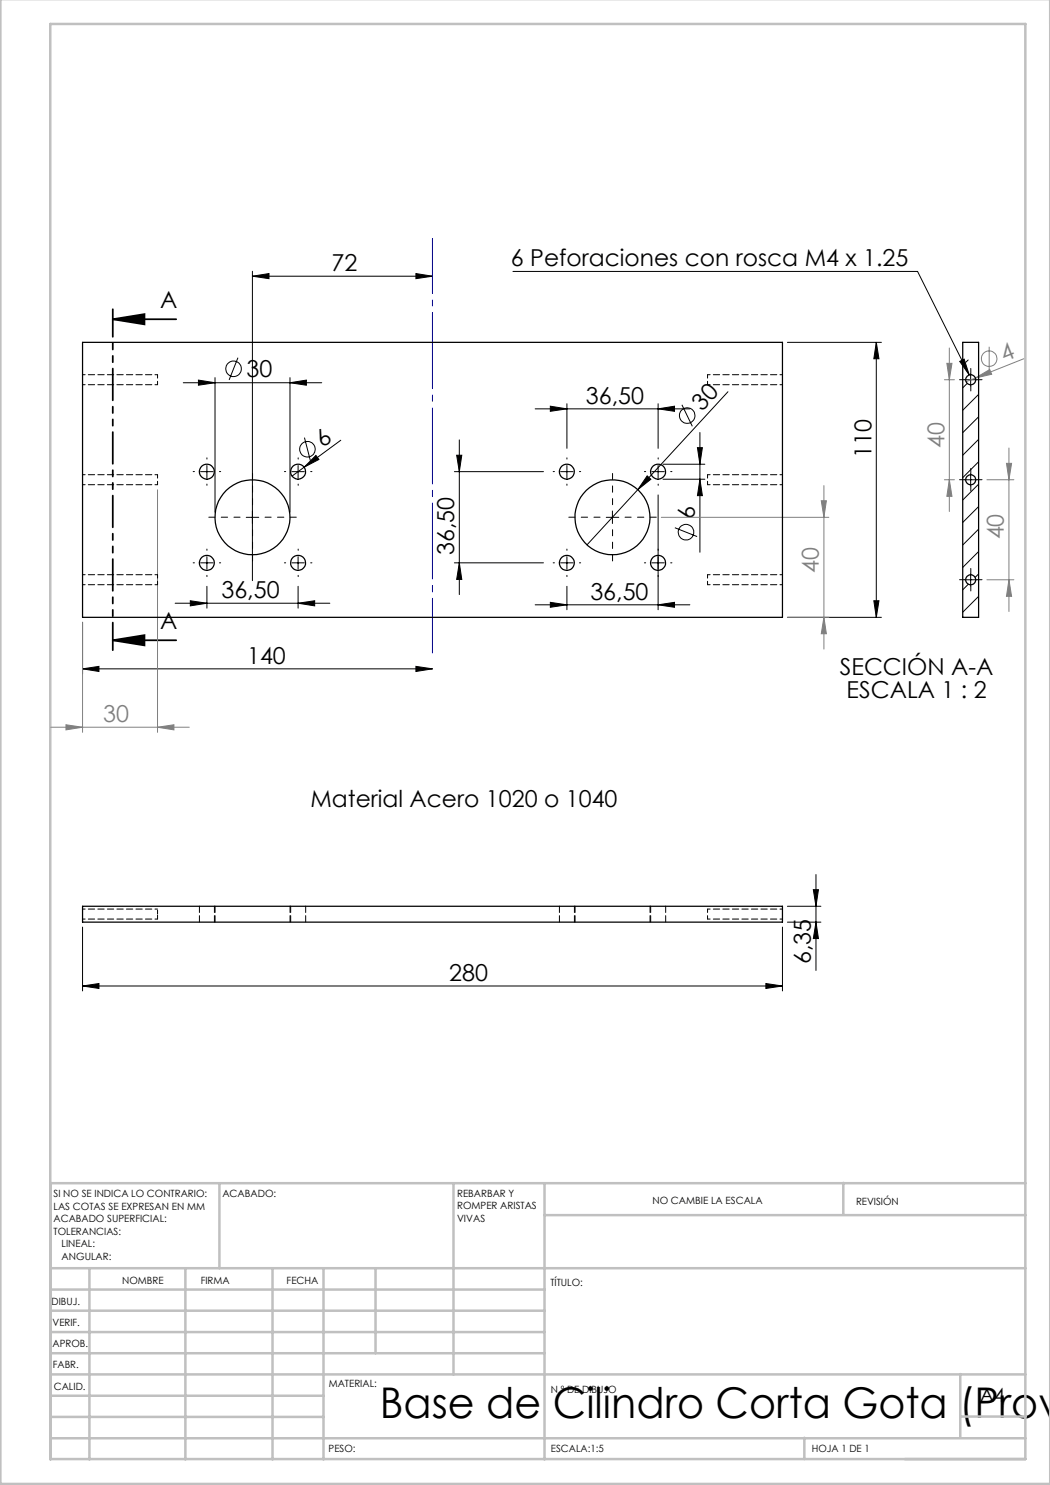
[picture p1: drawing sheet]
<svg xmlns="http://www.w3.org/2000/svg" width="210mm" height="297mm" viewBox="0 0 210 297" stroke-linecap="round" stroke-linejoin="round" font-family="sans-serif">
<g fill="none" stroke="#000" stroke-width=".2">
<path d="M50.5 55.2l3.3-.5v1zM50.5 54.3v61.8M50.5 55.2h36M83.2 54.7l3.3 .5-3.3 .5zM102.6 54.3h80.9l10.4 20.7M36.7 76.5h27.6M39.7 76l3.3 .5-3.3 .5zM43 75.5v26.9M47.6 71.5l-1.8 4.5M58 76.5l3.3-.5v1zM58 75.5v26.9M145.6 78.3l-28.2 30.7"/>
<path d="M157.5 68.5h18.8M175.3 68.5l.5 3.3h-1zM175.3 68.5v55M191.9 72.3l.9-.5 1.1 3.2zM192.9 75.9h2.5M194.1 74.7v2.5M40.1 94.3h2.5M41.4 93.1v2.5M58.4 94.3h2.5M59.6 93.1v2.5M60.9 87.5l1.2 4.7M63.2 91.1l.6 .8-3 1.5z"/>
<path d="M68.2 88l-9.8 7.2M90.9 94.3h17.8M91.3 91h1.1l-.5 3.3zM91.9 88v30.9M107 81.8h31M110.1 81.2l3.3 .6-3.3 .5zM112.1 94.3h2.5M113.4 93.1v2.5M113.4 80.7v9M129.4 95.2l.8 .6-2.6 2.1zM130.4 94.3h2.5M131.6 99v23"/>
<path d="M131.6 81.8l3.3-.6v1.1zM131.6 80.7v9M131.6 93.1v2.5M132.6 95.8h8.4M132.6 92.8h8.4M136.4 81l2.1 4.3M139.5 89.5h1l-.5 3.3zM140 86.5v24M140 95.8l.5 3.3h-1zM192.9 96h2.5M194.1 94.7v2.5M40.1 112.6h2.5"/>
<path d="M41.4 111.3v2.5M41.4 117.3v4.3M49.2 103.5h2.6M58.4 112.6h2.5M59.6 111.3v2.5M59.6 117.3v4.3M90.9 112.6h17.8M91.9 112.6l.5 3.3h-1.1zM112.1 112.6h2.5M113.4 111.3v2.5M113.4 117.3v4.7M121.2 103.5h2.6"/>
<path d="M122.5 102.2v2.5M130.4 112.6h2.5M135 105.5l4.4 1.8M192.9 116h2.5M194.1 114.7v2.5M16.5 133.8l3.3-.5v1zM16.5 124.5v10.3M16.5 133.8h70M35 120.6h31M38.1 120.2l3.3 .4-3.3 .6zM59.6 120.6l3.3-.4v1zM83.2 133.3l3.3 .5-3.3 .5z"/>
<path d="M107 121h31M110.1 120.5l3.3 .5-3.3 .5zM131.6 121l3.3-.5v1zM157.5 123.5h18.8M174.8 120.2h1l-.5 3.3zM162.7 177.9h1l-.5 3.4zM163.2 174.9v19.2M16.5 197.2l3.3-.5v1zM16.5 185.4v12.8M16.5 197.2h140M153.2 196.7l3.3 .5-3.3 .5zM156.5 185.4v12.8"/>
<path d="M157.5 184.4h6.7M157.5 181.3h6.7M163.2 184.4l.5 3.3h-1z"/>
<circle cx="46.7" cy="73.8" r="1.55"/>
<circle cx="61.5" cy="89.8" r="1.56"/>
<circle cx="137.4" cy="83.1" r="1.56"/>
<circle cx="137.2" cy="106.4" r="1.56"/>
</g>
<g fill="none" stroke="#808080" stroke-width=".2">
<path d="M188.9 75.9h2M189.4 72.7h1l-.5 3.2zM189.9 69.6v32.7M195.1 75.6l2.8-1.7 .4 1zM197.8 69.4v4.7M204.8 71.8l-11.6 4.5M31.5 98v48.5M164.8 97.1v32.7M188.9 96h2M189.9 96l.5 3.3h-1zM197.4 96h5.4M201.3 92.7h1l-.5 3.3z"/>
<path d="M201.8 89.6v32.7M132.3 103.5h33.5M164.3 100.2h1l-.5 3.3zM197.4 116h5.4M201.8 116l.5 3.3h-1zM16.5 124.5v22M157.5 123.5h8.3M164.8 123.5l.5 3.2h-1zM10.2 145.4h27.7M13.2 145l3.3 .4-3.3 .6zM31.5 145.4l3.3-.4v1z"/>
<circle cx="197.8" cy="71.7" r="1.57"/>
</g>
<path d="M22.5 63.8l6.4-1v2.1zM22.5 63.8h12.7M22.5 128.1l6.4-1.1v2.1zM22.5 128.1h12.7" fill="none" stroke="#000" stroke-width=".35"/>
<g fill="none" stroke="#000" stroke-width=".2" stroke-dasharray="15.2 1.3 1.3 1.3">
<path d="M192.9 75.9h-1M194.2 74.7v-1M194.2 77.2v1M195.4 75.9h1M38.9 94.3h-.3M41.4 91.8v-.2M41.4 96.8v.3M43.9 94.3h.2M57.1 94.3h-.2M59.6 91.8v-.2M59.6 96.8v.3M62.1 94.3h.3"/>
<path d="M110.9 94.3h-.3M113.4 91.8v-.2M113.4 96.8v.3M115.9 94.3h.2M129.1 94.3h-.2M131.6 91.8v-.2M131.6 96.8v.3M134.1 94.3h.3M192.9 95.9h-1M194.2 94.7v-1M194.2 97.2v1M195.4 95.9h1"/>
<path d="M38.9 112.6h-.3M41.4 110.1v-.3M41.4 115.1v.2M43.9 112.6h.2M57.1 112.6h-.2M59.6 110.1v-.3M59.6 115.1v.2M62.1 112.6h.3M110.9 112.6h-.3M113.4 110.1v-.3M113.4 115.1v.2M115.9 112.6h.2"/>
<path d="M129.1 112.6h-.2M131.6 110.1v-.3M131.6 115.1v.2M134.1 112.6h.3M192.9 115.9h-1M194.2 114.7v-1M194.2 117.2v1M195.4 115.9h1"/>
</g>
<path d="M48 103.4h-6.2M50.5 100.9v-6.2M50.5 105.9v6.3M53 103.4h6.3M120 103.4h-6.2M122.5 100.9v-6.2M122.5 105.9v6.3M125 103.4h6.3" fill="none" stroke="#000" stroke-width=".2" stroke-dasharray="15.2 1.3 1.3 1.3" stroke-dashoffset="14"/>
<path d="M22.6 61.8v68.2" fill="none" stroke="#000" stroke-width=".35" stroke-dasharray="6.3 1.3 1.3 1.3 1.3 1.3" stroke-dashoffset=".8"/>
<g fill="none" stroke="#c0c0c0" stroke-width=".5">
<path d="M.1 -.1v296.9h209.9v-296.9M10.1 4.8h195v287h-195zM43.9 236.6v17M90.7 236.6v38.3M108.9 236.6v55.3M168.7 236.6v6.3M205.1 236.6h-195v55.3M10.1 253.6h195M10.1 257.9h98.8M17.9 253.6v38.3M37.1 253.6v38.3M54.5 253.6v38.3"/>
<path d="M64.7 253.6v38.3M75.1 253.6v17M108.9 243h96.2M10.1 270.6h98.8M10.1 266.4h98.8M10.1 262.1h98.8M10.1 279.1h54.6M10.1 274.9h195M192.1 274.8v12.7M10.1 287.7h195M10.1 283.4h54.6M160.9 287.5v4.3"/>
<path d="M192.1 283.3h13"/>
</g>
<path d="M86.5 47.7v82.9" fill="none" stroke="#00f" stroke-width=".2" stroke-dasharray="15.2 1.3 1.3 1.3" stroke-dashoffset="4.2"/>
<g fill="#000">
<path d="M191.9 72.3l.9-.5 1.1 3.2zM63.2 91.1l.6 .8-3 1.5zM129.4 95.2l.8 .6-2.6 2.1z"/>
<path d="M50.5 55.2l3.3-.5v1zM83.2 54.7l3.3 .5-3.3 .5z"/>
<path d="M22.5 63.8l6.4-1v2.1zM22.5 128.1l6.4-1.1v2.1z"/>
<path d="M175.3 68.5l.5 3.3h-1zM174.8 120.2h1l-.5 3.3zM91.3 91h1.1l-.5 3.3zM91.9 112.6l.5 3.3h-1.1z"/>
<path d="M110.1 81.2l3.3 .6-3.3 .5zM131.6 81.8l3.3-.6v1.1z"/>
<path d="M16.5 133.8l3.3-.5v1zM83.2 133.3l3.3 .5-3.3 .5z"/>
<path d="M59.6 120.6l3.3-.4v1zM38.1 120.2l3.3 .4-3.3 .6z"/>
<path d="M16.5 197.2l3.3-.5v1zM153.2 196.7l3.3 .5-3.3 .5zM39.7 76l3.3 .5-3.3 .5zM58 76.5l3.3-.5v1zM110.1 120.5l3.3 .5-3.3 .5zM131.6 121l3.3-.5v1z"/>
<path d="M163.2 184.4l.5 3.3h-1zM162.7 177.9h1l-.5 3.4zM140 95.8l.5 3.3h-1zM139.5 89.5h1l-.5 3.3z"/>
</g>
<g fill="#808080">
<path d="M195.1 75.6l2.8-1.7 .4 1z"/>
<path d="M31.5 145.4l3.3-.4v1zM13.2 145l3.3 .4-3.3 .6z"/>
<path d="M201.8 116l.5 3.3h-1zM201.3 92.7h1l-.5 3.3z"/>
<path d="M164.3 100.2h1l-.5 3.3zM164.8 123.5l.5 3.2h-1zM189.4 72.7h1l-.5 3.2zM189.9 96l.5 3.3h-1z"/>
</g>
<g fill="none" stroke="#000" stroke-width=".25">
<path d="M16.5 68.5h140v55h-140zM192.5 68.5h3.2v55h-3.2zM16.5 181.3h140v3.1h-140z"/>
<circle cx="194.1" cy="76" r=".99"/>
<circle cx="41.4" cy="94.4" r="1.49"/>
<circle cx="59.6" cy="94.3" r="1.5"/>
<circle cx="113.4" cy="94.4" r="1.49"/>
<circle cx="131.6" cy="94.3" r="1.5"/>
<circle cx="194.1" cy="96" r=".99"/>
<circle cx="41.4" cy="112.6" r="1.49"/>
<circle cx="50.5" cy="103.4" r="7.5"/>
<circle cx="59.6" cy="112.6" r="1.5"/>
<circle cx="113.4" cy="112.6" r="1.49"/>
<circle cx="122.5" cy="103.4" r="7.5"/>
<circle cx="131.6" cy="112.6" r="1.5"/>
<circle cx="194.1" cy="116" r=".99"/>
</g>
<path d="M31.5 76.9v-2M141.5 74.9v2M31.5 96.9v-2M141.5 94.9v2M31.5 116.9v-2M141.5 114.9v2M141.5 181.8v2" fill="none" stroke="#000" stroke-width=".2" stroke-dasharray="1.3 .6" stroke-dashoffset=".6"/>
<path d="M31.5 182.8v-1M31.5 183.8v-1" fill="none" stroke="#000" stroke-width=".2" stroke-dasharray="1.3 .6" stroke-dashoffset=".5"/>
<g fill="none" stroke="#000" stroke-width=".2" stroke-dasharray="1.3 .6" stroke-dashoffset=".8">
<path d="M16.5 76.9h15M31.5 74.9h-15M141.5 76.9h15M156.5 74.9h-15M16.5 96.9h15M31.5 94.9h-15M141.5 96.9h15M156.5 94.9h-15M16.5 116.9h15M31.5 114.9h-15M141.5 116.9h15M156.5 114.9h-15"/>
<path d="M16.5 183.8h15M31.5 181.8h-15M141.5 183.8h15M156.5 181.8h-15"/>
</g>
<path d="M39.9 181.2v3.2M42.9 184.4v-3.2M43 181.2v3.2M58 184.4v-3.2M58.1 181.2v3.2M61.1 184.4v-3.2M111.9 181.2v3.2M114.9 184.4v-3.2M115 181.2v3.2M130 184.4v-3.2M130.1 181.2v3.2M133.1 184.4v-3.2" fill="none" stroke="#000" stroke-width=".2" stroke-dasharray="1.3 .6"/>
<g fill="none" stroke="#000" stroke-width=".2">
<path d="M192.7 68.5l-.2 .1M193.4 76.7l-.9 .9M193.6 72l-.5 .5M195.7 78.9l-3.2 3.2M195.7 83.4l-3.2 3.1M195.7 87.9l-3.2 3.1M195.7 92.4l-3.2 3.1M195.7 96.8l-3.2 3.2M193.7 116.8l-1.2 1.2M195.7 101.3l-3.2 3.2M195.7 105.8l-3.2 3.2M195.7 110.3l-3.2 3.2"/>
<path d="M195.7 114.8l-.7 .7M195.7 119.3l-3.2 3.1"/>
</g>
<text font-size="8.5" x="76" y="283.5">Base de Cilindro Corta Gota (Prov</text>
<g font-size="4.7">
<text x="102.2" y="53.2">6 Peforaciones con rosca M4 x 1.25</text>
<text x="66.3" y="54.2">72</text>
<text x="32" y="61.6">A</text>
<text x="49.3" y="75.5">30</text>
<text x="117.2" y="80.7">36,50</text>
<text x="140.5" y="82.4" transform="rotate(-47 140.5 82.4)">30</text>
<text x="64.6" y="89.7" transform="rotate(-36 64.6 89.7)">6</text>
<text x="174.3" y="91.6" transform="rotate(-90 174.3 91.6)">110</text>
<text x="138.9" y="103.9" transform="rotate(-90 138.9 103.9)">6</text>
<text x="90.9" y="111" transform="rotate(-90 90.9 111)">36,50</text>
<text x="44.3" y="119.6">36,50</text>
<text x="118.1" y="119.9">36,50</text>
<text x="32" y="125.8">A</text>
<text x="49.4" y="132.7">140</text>
<text x="168" y="135.1">SECCIÓN A-A</text>
<text x="169.3" y="139.6">ESCALA 1 : 2</text>
<text x="62.1" y="161.4">Material Acero 1020 o 1040</text>
<text x="89.9" y="196.2">280</text>
<text x="162.2" y="192.8" transform="rotate(-90 162.2 192.8)">6,35</text>
</g>
<g font-size="4.7" fill="#808080">
<text x="200.9" y="72.4" transform="rotate(-22 200.9 72.4)">4</text>
<text x="188.9" y="89.5" transform="rotate(-90 188.9 89.5)">40</text>
<text x="200.8" y="107.9" transform="rotate(-90 200.8 107.9)">40</text>
<text x="163.8" y="114.6" transform="rotate(-90 163.8 114.6)">40</text>
<text x="20.6" y="144.4">30</text>
</g>
<text font-size="3.9" x="196" y="280.4">A4</text>
<g font-size="2">
<text x="10.7" y="239.5">SI NO SE INDICA LO CONTRARIO:</text>
<text x="44.5" y="239.5">ACABADO:</text>
<text x="91.4" y="239.4">REBARBAR Y</text>
<text x="10.7" y="242">LAS COTAS SE EXPRESAN EN MM</text>
<text x="10.7" y="244.5">ACABADO SUPERFICIAL:</text>
<text x="91.4" y="241.9">ROMPER ARISTAS</text>
<text x="91.4" y="244.4">VIVAS</text>
<text x="130.5" y="240.8">NO CAMBIE LA ESCALA</text>
<text x="171.2" y="241">REVISIÓN</text>
<text x="10.7" y="247">TOLERANCIAS:</text>
<text x="12.3" y="249.5">LINEAL:</text>
<text x="12.3" y="252">ANGULAR:</text>
<text x="24.4" y="256.9">NOMBRE</text>
<text x="40.1" y="256.8">FIRMA</text>
<text x="57.3" y="256.8">FECHA</text>
<text x="110.1" y="257.1">TÍTULO:</text>
<text x="10.3" y="260.9">DIBUJ.</text>
<text x="10.5" y="269.3">APROB.</text>
<text x="10.5" y="265.2">VERIF.</text>
<text x="10.6" y="273.6">FABR.</text>
<text x="10.8" y="278">CALID.</text>
<text x="65.8" y="277.4">MATERIAL:</text>
<text x="110.2" y="278.5">N.º DE DIBUJO</text>
<text x="65.7" y="290.4">PESO:</text>
<text x="110.2" y="290.5">ESCALA:1:5</text>
<text x="162.4" y="290.4">HOJA 1 DE 1</text>
</g>
</svg>
